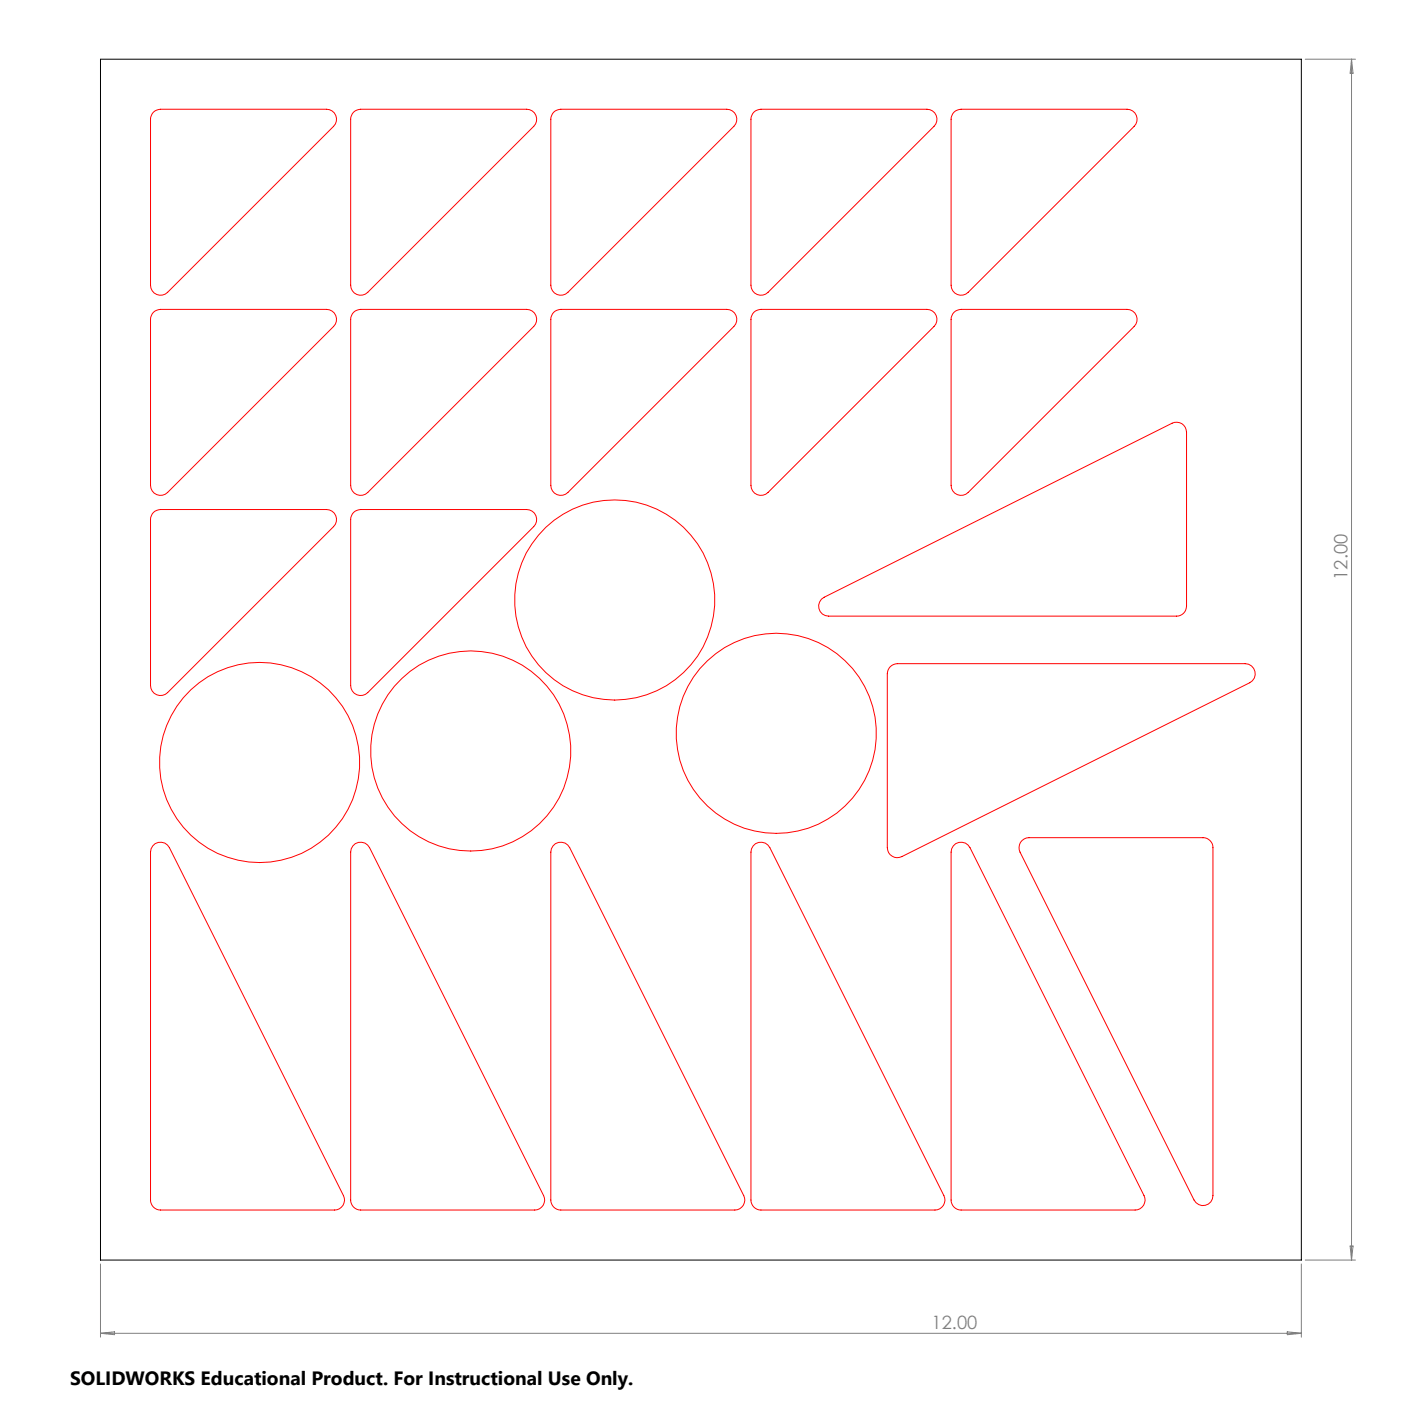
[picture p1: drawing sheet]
<svg xmlns="http://www.w3.org/2000/svg" width="356mm" height="356mm" viewBox="0 0 356 356" stroke-linecap="round" stroke-linejoin="round" font-family="sans-serif">
<path d="M331.3 15h12.8M343 15v304.8M343 15l.4 3.6h-.7zM331.3 319.8h12.8M342.7 316.3h.7l-.4 3.5zM25.5 320.8v18.6M25.5 338.4h304.8M25.5 338.4l3.6-.4v.8zM326.7 338l3.6 .4-3.6 .4zM330.3 320.8v18.6" fill="none" stroke="#808080" stroke-width=".25"/>
<path d="M25.5 15h304.8v304.8h-304.8z" fill="none" stroke="#000" stroke-width=".25"/>
<g fill="none" stroke="#f00" stroke-width=".25">
<path d="M38.9 28.5l.9-.6 .9-.2h42.2a2.54 2.54 0 0 1 2.3 1.6 2.54 2.54 0 0 1-.5 2.8l-42.2 42.1a2.54 2.54 0 0 1-2.7 .5 2.54 2.54 0 0 1-1.6-2.3v-42.1l.2-1zM89.7 28.5l.9-.6 .9-.2h42.2a2.54 2.54 0 0 1 2.3 1.6 2.54 2.54 0 0 1-.5 2.8l-42.2 42.1a2.54 2.54 0 0 1-2.7 .5 2.54 2.54 0 0 1-1.6-2.3v-42.1l.2-1zM140.5 28.5l.9-.6 .9-.2h42.2a2.54 2.54 0 0 1 2.3 1.6 2.54 2.54 0 0 1-.5 2.8l-42.2 42.1a2.54 2.54 0 0 1-2.7 .5 2.54 2.54 0 0 1-1.6-2.3v-42.1l.2-1zM191.3 28.5l.9-.6 .9-.2h42.2a2.54 2.54 0 0 1 2.3 1.6 2.54 2.54 0 0 1-.5 2.8l-42.2 42.1a2.54 2.54 0 0 1-2.7 .5 2.54 2.54 0 0 1-1.6-2.3v-42.1l.2-1zM242.1 28.5l.9-.6 .9-.2h42.2a2.54 2.54 0 0 1 2.3 1.6 2.54 2.54 0 0 1-.5 2.8l-42.2 42.1a2.54 2.54 0 0 1-2.7 .5 2.54 2.54 0 0 1-1.6-2.3v-42.1l.2-1zM38.9 79.3l.9-.6 .9-.2h42.2a2.54 2.54 0 0 1 2.3 1.6 2.54 2.54 0 0 1-.5 2.8l-42.2 42.1a2.54 2.54 0 0 1-2.7 .5 2.54 2.54 0 0 1-1.6-2.3v-42.1l.2-1zM89.7 79.3l.9-.6 .9-.2h42.2a2.54 2.54 0 0 1 2.3 1.6 2.54 2.54 0 0 1-.5 2.8l-42.2 42.1a2.54 2.54 0 0 1-2.7 .5 2.54 2.54 0 0 1-1.6-2.3v-42.1l.2-1zM140.5 79.3l.9-.6 .9-.2h42.2a2.54 2.54 0 0 1 2.3 1.6 2.54 2.54 0 0 1-.5 2.8l-42.2 42.1a2.54 2.54 0 0 1-2.7 .5 2.54 2.54 0 0 1-1.6-2.3v-42.1l.2-1zM191.3 79.3l.9-.6 .9-.2h42.2a2.54 2.54 0 0 1 2.3 1.6 2.54 2.54 0 0 1-.5 2.8l-42.2 42.1a2.54 2.54 0 0 1-2.7 .5 2.54 2.54 0 0 1-1.6-2.3v-42.1l.2-1zM242.1 79.3l.9-.6 .9-.2h42.2a2.54 2.54 0 0 1 2.3 1.6 2.54 2.54 0 0 1-.5 2.8l-42.2 42.1a2.54 2.54 0 0 1-2.7 .5 2.54 2.54 0 0 1-1.6-2.3v-42.1l.2-1zM38.9 130.1l.9-.6 .9-.2h42.2a2.54 2.54 0 0 1 2.3 1.6 2.54 2.54 0 0 1-.5 2.8l-42.2 42.1a2.54 2.54 0 0 1-2.7 .5 2.54 2.54 0 0 1-1.6-2.3v-42.1l.2-1zM89.7 130.1l.9-.6 .9-.2h42.2a2.54 2.54 0 0 1 2.3 1.6 2.54 2.54 0 0 1-.5 2.8l-42.2 42.1a2.54 2.54 0 0 1-2.7 .5 2.54 2.54 0 0 1-1.6-2.3v-42.1l.2-1z"/>
<path d="M208.5 152.1l89-44.7a2.53 2.53 0 0 1 3.7 2.3v44.1a2.53 2.53 0 0 1-2.6 2.6h-88.3a2.53 2.53 0 0 1-2.3-1.6 2.53 2.53 0 0 1 .5-2.7zM226 169.2l.8-.5 1-.2h88.3a2.56 2.56 0 0 1 2.4 1.9 2.56 2.56 0 0 1-1.3 2.9l-88.3 44.1a2.57 2.57 0 0 1-3.7-2.2v-44.2l.2-1zM38.8 214.7a2.54 2.54 0 0 1 4.2 .5l44.2 88.3a2.53 2.53 0 0 1-2.3 3.6h-44.2a2.53 2.53 0 0 1-2.5-2.5v-88.3l.1-.9zM89.6 214.7a2.54 2.54 0 0 1 4.2 .5l44.2 88.3a2.53 2.53 0 0 1-2.3 3.6h-44.2a2.53 2.53 0 0 1-2.5-2.5v-88.3l.1-.9zM140.4 214.7a2.54 2.54 0 0 1 4.2 .5l44.2 88.3a2.53 2.53 0 0 1-2.3 3.6h-44.2a2.53 2.53 0 0 1-2.5-2.5v-88.3l.1-.9zM191.2 214.7a2.54 2.54 0 0 1 4.2 .5l44.2 88.3a2.53 2.53 0 0 1-2.3 3.6h-44.2a2.53 2.53 0 0 1-2.5-2.5v-88.3l.1-.9zM242 214.7a2.54 2.54 0 0 1 4.2 .5l44.2 88.3a2.53 2.53 0 0 1-2.3 3.6h-44.2a2.53 2.53 0 0 1-2.5-2.5v-88.3l.1-.9zM259.4 213.3l1.1-.6 .7-.1h44.1a2.53 2.53 0 0 1 2.6 2.6v88.3a2.53 2.53 0 0 1-2 2.4 2.53 2.53 0 0 1-2.8-1.3l-44.2-88.3a2.59 2.59 0 0 1 .5-3z"/>
<circle cx="156" cy="152.3" r="25.4"/>
<circle cx="65.9" cy="193.5" r="25.4"/>
<circle cx="119.5" cy="190.6" r="25.4"/>
<circle cx="197" cy="186.1" r="25.4"/>
</g>
<text font-size="4.9" x="17.8" y="351.6">SOLIDWORKS Educational Product. For Instructional Use Only.</text>
<g font-size="4.7" fill="#808080">
<text x="342.1" y="147.1" transform="rotate(-90 342.1 147.1)">12.00</text>
<text x="236.4" y="337.4">12.00</text>
</g>
</svg>
